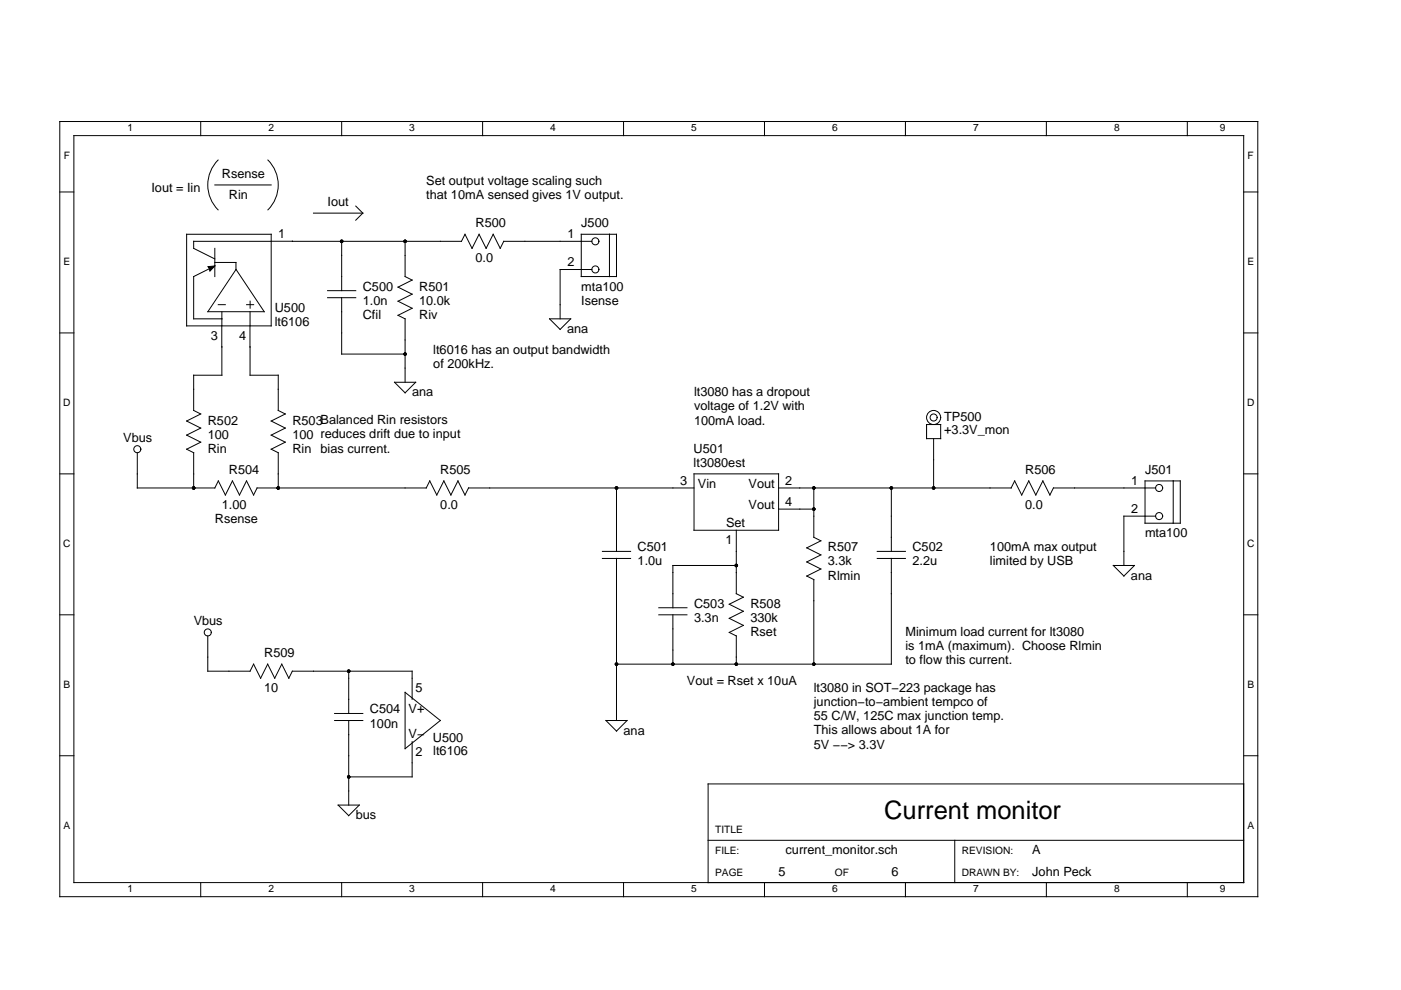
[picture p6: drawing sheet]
<svg xmlns="http://www.w3.org/2000/svg" width="297mm" height="210mm" viewBox="0 0 297 210" stroke-linecap="round" stroke-linejoin="round" font-family="sans-serif">
<g fill="none" stroke="#000" stroke-width=".21">
<path d="M12.7 25.8h254v164.3h-254zM15.7 28.8h248v158.3h-248zM42.6 25.8v3M45.5 39.2h12M46.2 33.9a7.5 7.5 0 0 0 0 10.6M56.8 33.9a7.5 7.5 0 0 1 0 10.6M72.4 25.8v3M102.3 25.8v3M132.2 25.8v3M162.1 25.8v3M192 25.8v3M221.9 25.8v3"/>
<path d="M251.7 25.8v3M12.7 40.7h3M39.6 49.7h17.9v19.4h-17.9zM44.1 56.5l1.4-.1-1 1.1zM45.5 52.7v5.9M45.5 56.4l-4.4 2.2v9h5.9M45.5 55.6h4.5v1.5M50 57.1l6 9h-11.9zM62 51.2h.1M66.5 45.2h10.4M72.4 51.2v10.4M75.4 43.7l1.5 1.5"/>
<path d="M76.9 45.2l-1.5 1.5M85.9 51.2v7.4l1.5 .8-3 1.5 3 1.5-3 1.5 3 1.5-3 1.5 1.5 .7v13.4M123.2 49.7h7.5v8.9h-7.5zM125.5 51.2h-18.7l-.7 1.5-1.5-3-1.5 3-1.5-3-1.5 3-1.5-3-.8 1.5h-56.7v1.5l4.4 2.2M125.5 57.1h-6.7v10.5M129.2 49.7v8.9M263.7 40.7h3M12.7 70.6h3M46.3 64.6h1.5M47 73.6h.1M47 66.1v13.5h-5.9v7.4l1.5 .8-3 1.5 3 1.5-3 1.5 3 1.4-3 1.5 1.5 .8v7.5M52.3 64.6h1.5"/>
<path d="M53 73.6h.1M53 66.1v13.5h6v7.4l1.5 .8-3 1.5 3 1.5-3 1.5 3 1.4-3 1.5 1.5 .8v7.5M53 63.9v1.4M69.5 61.6h5.9M69.5 63.1h5.9M72.4 63.1v12h13.5M116.5 67.6h4.5l-2.2 2.2zM263.7 70.6h3M29.1 96v7.5h16.4l.8-1.5 1.5 3 1.5-3 1.5 3 1.5-3 1.5 3 .7-1.5h35.9l.7-1.5 1.5 3 1.5-3 1.5 3 1.5-3 1.5 3 .7-1.5h47.8M83.6 81h4.5l-2.2 2.3zM196.5 90h2.9v3h-2.9zM197.9 93v10.5"/>
<path d="M12.7 100.5h3M127.7 116.9h6M127.7 118.4h6M130.7 103.5v13.4M130.7 118.4v34.4M147.1 100.5h18v11.9h-18zM156.1 112.4v13.5l1.5 .7-3 1.5 3 1.5-3 1.5 3 1.5-3 1.5 1.5 .7v6M156.1 119.9h-13.4v9M165.1 103.5h49.3l.7-1.5 1.5 3 1.5-3 1.5 3 1.5-3 1.5 3 .7-1.5h21.7M165.1 107.9h7.4M172.5 103.5v10.4l1.5 .8-2.9 1.5 2.9 1.5-2.9 1.4 2.9 1.5-2.9 1.5 1.4 .8v17.9M186 116.9h6"/>
<path d="M186 118.4h6M189 103.5v13.4M189 118.4v22.4h-58.3M236 119.9h4.5l-2.2 2.2zM242.8 102h7.4v8.9h-7.4zM245 109.4h-6.7v10.5M248.7 102v8.9M263.7 100.5h3M12.7 130.4h3M44.1 134.8v7.5h8.9l.8-1.5 1.5 3 1.5-3 1.4 3 1.5-3 1.5 3 .8-1.5h25.4v6M139.7 130.4h6M139.7 128.9h6"/>
<path d="M142.7 130.4v10.4M263.7 130.4h3M70.9 151.3h6M70.9 152.8h6M73.9 142.3v9M73.9 152.8v17.9M85.9 146.8l7.5 6-7.5 5.9zM87.4 157.2v7.5h-13.5M128.5 152.8h4.5l-2.3 2.2zM12.7 160.2h3M71.7 170.7h4.5l-2.3 2.2zM150.1 178.2h113.6"/>
<path d="M202.4 178.2v8.9M263.7 166.2h-113.6v20.9M263.7 160.2h3M42.6 187.1v3M72.4 187.1v3M102.3 187.1v3M132.2 187.1v3M162.1 187.1v3M192 187.1v3M221.9 187.1v3M251.7 187.1v3"/>
<circle cx="126.2" cy="57.1" r=".75"/>
<circle cx="126.2" cy="51.2" r=".75"/>
<circle cx="29.1" cy="95.2" r=".75"/>
<circle cx="197.9" cy="88.5" r="1.49"/>
<circle cx="197.9" cy="88.5" r=".75"/>
<circle cx="245.8" cy="103.5" r=".75"/>
<circle cx="245.8" cy="109.4" r=".75"/>
<circle cx="44.1" cy="134.1" r=".75"/>
</g>
<g fill="#000">
<path d="M44.1 56.5l1.4-.1-1 1.1z"/>
<circle cx="72.4" cy="51.2" r=".37"/>
<circle cx="85.9" cy="51.2" r=".37"/>
<circle cx="85.9" cy="75.1" r=".37"/>
<circle cx="41.1" cy="103.5" r=".37"/>
<circle cx="59" cy="103.5" r=".37"/>
<circle cx="130.7" cy="103.5" r=".37"/>
<circle cx="156.1" cy="119.9" r=".37"/>
<circle cx="172.5" cy="103.5" r=".37"/>
<circle cx="172.5" cy="107.9" r=".37"/>
<circle cx="189" cy="103.5" r=".37"/>
<circle cx="197.9" cy="103.5" r=".37"/>
<circle cx="73.9" cy="142.3" r=".37"/>
<circle cx="130.7" cy="140.8" r=".37"/>
<circle cx="142.7" cy="140.8" r=".37"/>
<circle cx="156.1" cy="140.8" r=".37"/>
<circle cx="172.5" cy="140.8" r=".37"/>
<circle cx="73.9" cy="164.7" r=".37"/>
</g>
<text font-size="5.4" x="187.5" y="173.7">Current monitor</text>
<g font-size="2.7">
<text x="32.1" y="40.7">Iout = Iin</text>
<text x="47" y="37.7">Rsense</text>
<text x="90.4" y="39.2">Set output voltage scaling such</text>
<text x="48.5" y="42.2">Rin</text>
<text x="69.5" y="43.7">Iout</text>
<text x="90.4" y="42.2">that 10mA sensed gives 1V output.</text>
<text x="59" y="50.4">1</text>
<text x="100.8" y="48.2">R500</text>
<text x="120.3" y="50.5">1</text>
<text x="123.2" y="48.2">J500</text>
<text x="100.8" y="55.6">0.0</text>
<text x="120.3" y="56.5">2</text>
<text x="76.9" y="61.6">C500</text>
<text x="76.9" y="64.6">1.0n</text>
<text x="88.9" y="61.6">R501</text>
<text x="88.9" y="64.6">10.0k</text>
<text x="123.2" y="61.6">mta100</text>
<text x="123.2" y="64.6">Isense</text>
<text x="58.3" y="69.1">lt6106</text>
<text x="58.3" y="66.2">U500</text>
<text x="76.9" y="67.6">Cfil</text>
<text x="88.9" y="67.6">Riv</text>
<text x="120.3" y="70.6">ana</text>
<text x="44.7" y="72.1">3</text>
<text x="50.7" y="72.1">4</text>
<text x="91.9" y="75">lt6016 has an output bandwidth</text>
<text x="91.9" y="78.1">of 200kHz.</text>
<text x="147.1" y="84">lt3080 has a dropout</text>
<text x="87.4" y="84">ana</text>
<text x="147.1" y="87">voltage of 1.2V with</text>
<text x="200.2" y="89.3">TP500</text>
<text x="26.1" y="93.7">Vbus</text>
<text x="44.1" y="90">R502</text>
<text x="44.1" y="93">100</text>
<text x="44.1" y="96">Rin</text>
<text x="62" y="90">R503Balanced Rin resistors</text>
<text x="62" y="93">100 reduces drift due to input</text>
<text x="62" y="96">Rin</text>
<text x="68" y="96">bias current.</text>
<text x="147.1" y="90">100mA load.</text>
<text x="200.2" y="92">+3.3V_mon</text>
<text x="48.5" y="100.5">R504</text>
<text x="93.4" y="100.5">R505</text>
<text x="147.1" y="99.1">lt3080est</text>
<text x="147.1" y="96.1">U501</text>
<text x="217.4" y="100.5">R506</text>
<text x="242.8" y="100.5">J501</text>
<text x="47" y="107.9">1.00</text>
<text x="93.4" y="107.9">0.0</text>
<text x="144.2" y="102.8">3</text>
<text x="148" y="103.5">Vin</text>
<text x="158.7" y="103.5">Vout</text>
<text x="166.5" y="102.8">2</text>
<text x="166.5" y="107.3">4</text>
<text x="217.4" y="107.9">0.0</text>
<text x="239.8" y="102.8">1</text>
<text x="45.5" y="110.9">Rsense</text>
<text x="153.9" y="111.7">Set</text>
<text x="158.7" y="108">Vout</text>
<text x="239.8" y="108.8">2</text>
<text x="242.8" y="113.9">mta100</text>
<text x="135.2" y="116.9">C501</text>
<text x="135.2" y="119.9">1.0u</text>
<text x="153.8" y="115.4">1</text>
<text x="175.5" y="119.9">3.3k</text>
<text x="175.5" y="116.9">R507</text>
<text x="193.5" y="119.9">2.2u</text>
<text x="193.5" y="116.9">C502</text>
<text x="209.9" y="116.9">100mA max output</text>
<text x="209.9" y="119.9">limited by USB</text>
<text x="175.5" y="122.9">Rlmin</text>
<text x="239.8" y="122.9">ana</text>
<text x="147.1" y="128.9">C503</text>
<text x="147.1" y="131.8">3.3n</text>
<text x="159.1" y="131.8">330k</text>
<text x="159.1" y="128.9">R508</text>
<text x="41.1" y="132.6">Vbus</text>
<text x="159.1" y="134.8">Rset</text>
<text x="192" y="134.8">Minimum load current for lt3080</text>
<text x="192" y="137.8">is 1mA (maximum). Choose Rlmin</text>
<text x="56" y="139.3">R509</text>
<text x="192" y="140.8">to flow this current.</text>
<text x="56" y="146.8">10</text>
<text x="88.1" y="146.8">5</text>
<text x="145.7" y="145.3">Vout = Rset x 10uA</text>
<text x="172.5" y="146.7">lt3080 in SOT−223 package has</text>
<text x="172.5" y="149.7">junction−to−ambient tempco of</text>
<text x="78.4" y="151.3">C504</text>
<text x="78.4" y="154.3">100n</text>
<text x="86.6" y="151.3">V+</text>
<text x="132.2" y="155.8">ana</text>
<text x="172.5" y="152.7">55 C/W, 125C max junction temp.</text>
<text x="172.5" y="155.7">This allows about 1A for</text>
<text x="86.6" y="156.5">V−</text>
<text x="88.1" y="160.2">2</text>
<text x="91.8" y="157.2">U500</text>
<text x="91.9" y="160">lt6106</text>
<text x="172.5" y="158.7">5V −−&gt; 3.3V</text>
<text x="75.4" y="173.7">bus</text>
<text x="165.1" y="185.6">5</text>
<text x="166.6" y="181.2">current_monitor.sch</text>
<text x="189" y="185.6">6</text>
<text x="218.9" y="185.6">John Peck</text>
<text x="218.9" y="181.2">A</text>
</g>
<g font-size="2.2">
<text x="27" y="27.8">1</text>
<text x="56.9" y="27.8">2</text>
<text x="86.8" y="27.8">3</text>
<text x="116.7" y="27.8">4</text>
<text x="146.5" y="27.8">5</text>
<text x="176.4" y="27.8">6</text>
<text x="206.3" y="27.8">7</text>
<text x="236.2" y="27.8">8</text>
<text x="258.6" y="27.8">9</text>
<text x="13.5" y="33.8">F</text>
<text x="264.5" y="33.8">F</text>
<text x="13.4" y="56.2">E</text>
<text x="264.5" y="56.2">E</text>
<text x="13.4" y="86.1">D</text>
<text x="264.4" y="86.1">D</text>
<text x="13.4" y="116">C</text>
<text x="264.4" y="116">C</text>
<text x="13.4" y="145.9">B</text>
<text x="264.5" y="145.9">B</text>
<text x="13.4" y="175.7">A</text>
<text x="151.6" y="176.7">TITLE</text>
<text x="264.5" y="175.7">A</text>
<text x="151.6" y="181.2">FILE:</text>
<text x="151.6" y="185.6">PAGE</text>
<text x="177" y="185.6">OF</text>
<text x="203.9" y="181.2">REVISION:</text>
<text x="203.9" y="185.6">DRAWN BY:</text>
<text x="27" y="189.2">1</text>
<text x="56.9" y="189.2">2</text>
<text x="86.8" y="189.2">3</text>
<text x="116.7" y="189.2">4</text>
<text x="146.5" y="189.2">5</text>
<text x="176.4" y="189.2">6</text>
<text x="206.3" y="189.2">7</text>
<text x="236.2" y="189.2">8</text>
<text x="258.6" y="189.2">9</text>
</g>
</svg>
